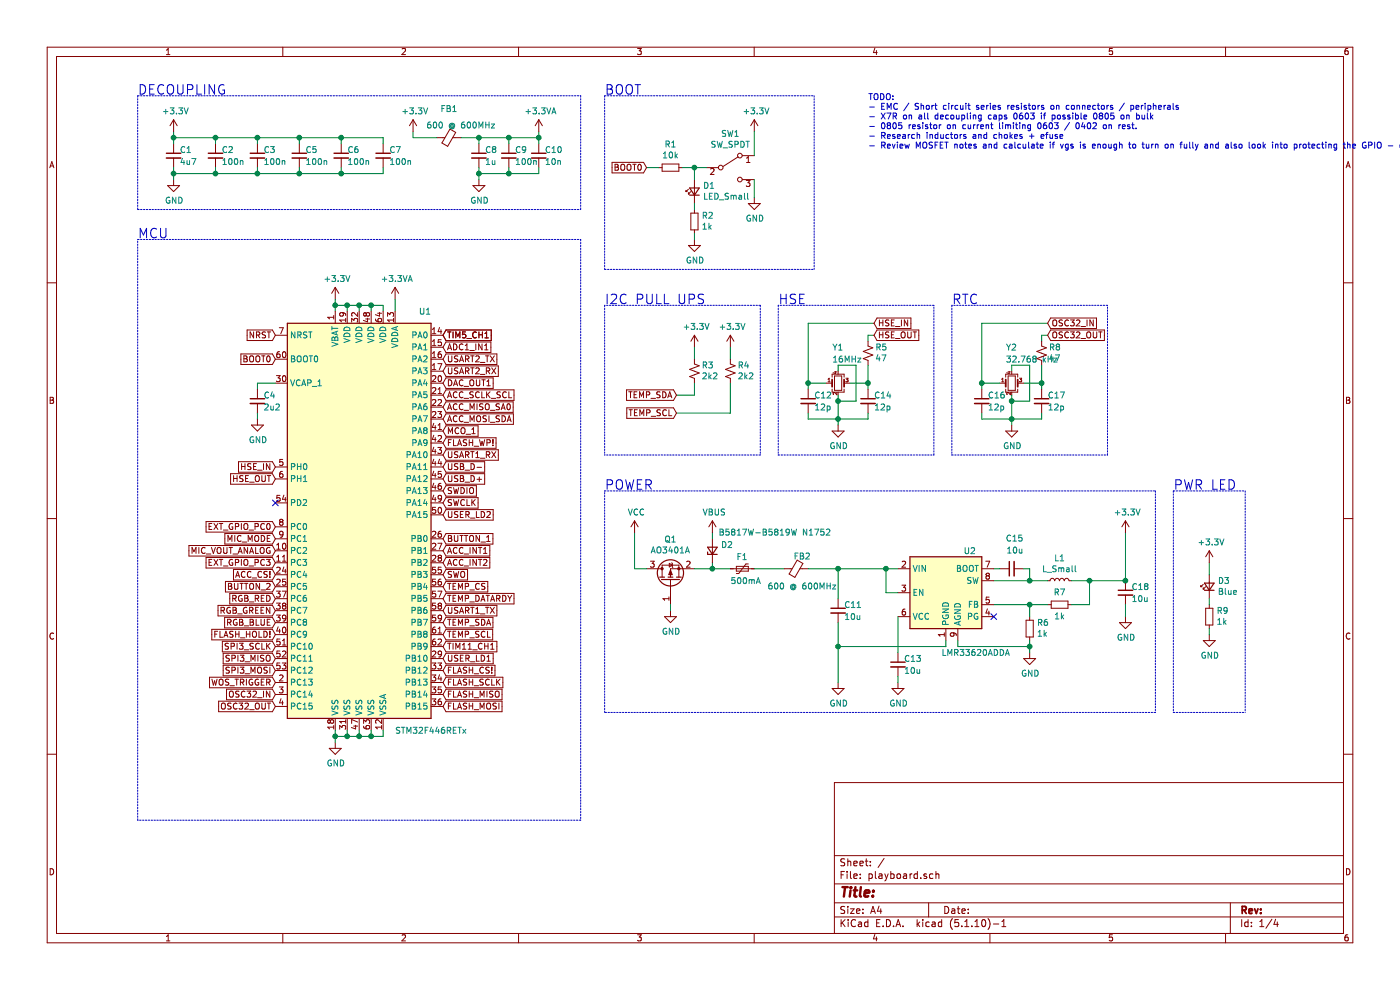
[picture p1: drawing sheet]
EESchema Schematic File Version 4
EELAYER 30 0
EELAYER END
$Descr A4 11693 8268
encoding utf-8
Sheet 1 4
Title ""
Date ""
Rev ""
Comp ""
Comment1 ""
Comment2 ""
Comment3 ""
Comment4 ""
$EndDescr
$Comp
L MCU_ST_STM32F4:STM32F446RETx U1
U 1 1
P 3000 4300
F 0 "U1" H 3550 6000 50  0000 C CNN
F 1 "STM32F446RETx" H 3600 2500 50  0000 C CNN
F 2 "Package_QFP:LQFP-64_10x10mm_P0.5mm" H 2400 2600 50  0001 R CNN
F 3 "http://www.st.com/st-web-ui/static/active/en/resource/technical/document/datasheet/DM00141306.pdf" H 3000 4300 50  0001 C CNN
	1    3000 4300
	1    0    0    -1  
$EndComp
$Comp
L Device:C_Small C1
U 1 1
P 1450 1300
F 0 "C1" H 1500 1350 50  0000 L CNN
F 1 "4u7" H 1500 1250 50  0000 L CNN
F 2 "Capacitor_SMD:C_0603_1608Metric" H 1450 1300 50  0001 C CNN
F 3 "~" H 1450 1300 50  0001 C CNN
	1    1450 1300
	1    0    0    -1  
$EndComp
$Comp
L Device:Crystal_GND24_Small Y1
U 1 1
P 7000 3200
F 0 "Y1" H 6950 3500 50  0000 L CNN
F 1 "16MHz" H 6950 3400 50  0000 L CNN
F 2 "Crystal:Crystal_SMD_0603-4Pin_6.0x3.5mm" H 7000 3200 50  0001 C CNN
F 3 "~" H 7000 3200 50  0001 C CNN
	1    7000 3200
	1    0    0    -1  
$EndComp
$Comp
L power:+3.3V #PWR04
U 1 1
P 2800 2500
F 0 "#PWR04" H 2800 2350 50  0001 C CNN
F 1 "+3.3V" H 2815 2673 50  0000 C CNN
F 2 "" H 2800 2500 50  0001 C CNN
F 3 "" H 2800 2500 50  0001 C CNN
	1    2800 2500
	1    0    0    -1  
$EndComp
$Comp
L power:+3.3VA #PWR06
U 1 1
P 3300 2500
F 0 "#PWR06" H 3300 2350 50  0001 C CNN
F 1 "+3.3VA" H 3315 2673 50  0000 C CNN
F 2 "" H 3300 2500 50  0001 C CNN
F 3 "" H 3300 2500 50  0001 C CNN
	1    3300 2500
	1    0    0    -1  
$EndComp
$Comp
L power:GND #PWR02
U 1 1
P 1450 1500
F 0 "#PWR02" H 1450 1250 50  0001 C CNN
F 1 "GND" H 1455 1327 50  0000 C CNN
F 2 "" H 1450 1500 50  0001 C CNN
F 3 "" H 1450 1500 50  0001 C CNN
	1    1450 1500
	1    0    0    -1  
$EndComp
$Comp
L Switch:SW_SPDT SW1
U 1 1
P 6100 1400
F 0 "SW1" H 6100 1685 50  0000 C CNN
F 1 "SW_SPDT" H 6100 1594 50  0000 C CNN
F 2 "Button_Switch_SMD:SW_SPDT_CK-JS102011SAQN" H 6100 1400 50  0001 C CNN
F 3 "~" H 6100 1400 50  0001 C CNN
	1    6100 1400
	1    0    0    -1  
$EndComp
Wire Wire Line
	2800 2600 2800 2550
Wire Wire Line
	2800 2550 2900 2550
Wire Wire Line
	2900 2550 2900 2600
Wire Wire Line
	3000 2600 3000 2550
Wire Wire Line
	3000 2550 2900 2550
Connection ~ 2900 2550
Wire Wire Line
	3100 2600 3100 2550
Wire Wire Line
	3100 2550 3000 2550
Connection ~ 3000 2550
Wire Wire Line
	3200 2600 3200 2550
Wire Wire Line
	3200 2550 3100 2550
Connection ~ 3100 2550
Connection ~ 2800 2550
Wire Wire Line
	2800 2500 2800 2550
Wire Wire Line
	3300 2500 3300 2600
$Comp
L power:+3.3VA #PWR09
U 1 1
P 4500 1100
F 0 "#PWR09" H 4500 950 50  0001 C CNN
F 1 "+3.3VA" H 4515 1273 50  0000 C CNN
F 2 "" H 4500 1100 50  0001 C CNN
F 3 "" H 4500 1100 50  0001 C CNN
	1    4500 1100
	1    0    0    -1  
$EndComp
$Comp
L Device:C_Small C2
U 1 1
P 1800 1300
F 0 "C2" H 1850 1350 50  0000 L CNN
F 1 "100n" H 1850 1250 50  0000 L CNN
F 2 "Capacitor_SMD:C_0402_1005Metric" H 1800 1300 50  0001 C CNN
F 3 "~" H 1800 1300 50  0001 C CNN
	1    1800 1300
	1    0    0    -1  
$EndComp
$Comp
L Device:C_Small C3
U 1 1
P 2150 1300
F 0 "C3" H 2200 1350 50  0000 L CNN
F 1 "100n" H 2200 1250 50  0000 L CNN
F 2 "Capacitor_SMD:C_0402_1005Metric" H 2150 1300 50  0001 C CNN
F 3 "~" H 2150 1300 50  0001 C CNN
	1    2150 1300
	1    0    0    -1  
$EndComp
$Comp
L Device:C_Small C5
U 1 1
P 2500 1300
F 0 "C5" H 2550 1350 50  0000 L CNN
F 1 "100n" H 2550 1250 50  0000 L CNN
F 2 "Capacitor_SMD:C_0402_1005Metric" H 2500 1300 50  0001 C CNN
F 3 "~" H 2500 1300 50  0001 C CNN
	1    2500 1300
	1    0    0    -1  
$EndComp
$Comp
L Device:C_Small C6
U 1 1
P 2850 1300
F 0 "C6" H 2900 1350 50  0000 L CNN
F 1 "100n" H 2900 1250 50  0000 L CNN
F 2 "Capacitor_SMD:C_0402_1005Metric" H 2850 1300 50  0001 C CNN
F 3 "~" H 2850 1300 50  0001 C CNN
	1    2850 1300
	1    0    0    -1  
$EndComp
$Comp
L Device:C_Small C7
U 1 1
P 3200 1300
F 0 "C7" H 3250 1350 50  0000 L CNN
F 1 "100n" H 3250 1250 50  0000 L CNN
F 2 "Capacitor_SMD:C_0402_1005Metric" H 3200 1300 50  0001 C CNN
F 3 "~" H 3200 1300 50  0001 C CNN
	1    3200 1300
	1    0    0    -1  
$EndComp
Wire Wire Line
	1450 1200 1450 1150
Wire Wire Line
	1450 1150 1800 1150
Wire Wire Line
	1800 1150 1800 1200
Wire Wire Line
	2150 1200 2150 1150
Wire Wire Line
	2150 1150 1800 1150
Connection ~ 1800 1150
Wire Wire Line
	2500 1200 2500 1150
Wire Wire Line
	2500 1150 2150 1150
Connection ~ 2150 1150
Wire Wire Line
	2850 1200 2850 1150
Wire Wire Line
	2850 1150 2500 1150
Connection ~ 2500 1150
Wire Wire Line
	3200 1200 3200 1150
Wire Wire Line
	3200 1150 2850 1150
Connection ~ 2850 1150
Wire Wire Line
	1450 1500 1450 1450
Wire Wire Line
	1800 1400 1800 1450
Wire Wire Line
	1800 1450 1450 1450
Connection ~ 1450 1450
Wire Wire Line
	1450 1450 1450 1400
Wire Wire Line
	2150 1400 2150 1450
Wire Wire Line
	2150 1450 1800 1450
Connection ~ 1800 1450
Wire Wire Line
	2500 1400 2500 1450
Wire Wire Line
	2500 1450 2150 1450
Connection ~ 2150 1450
Wire Wire Line
	2850 1400 2850 1450
Wire Wire Line
	2850 1450 2500 1450
Connection ~ 2500 1450
Wire Wire Line
	3200 1400 3200 1450
Wire Wire Line
	3200 1450 2850 1450
Connection ~ 2850 1450
Wire Wire Line
	1450 1100 1450 1150
Connection ~ 1450 1150
$Sheet
S 500  -1450 1150 1000
U 61680171
F0 "peripherals" 50
F1 "peripherals.sch" 50
$EndSheet
$Sheet
S 1850 -1450 1150 1000
U 6168072D
F0 "sensors" 50
F1 "sensors.sch" 50
$EndSheet
$Sheet
S 3200 -1450 1200 1000
U 616809BA
F0 "connectors" 50
F1 "connectors.sch" 50
$EndSheet
Text GLabel 2300 3000 0    50   Input ~ 0
BOOT0
$Comp
L Device:C_Small C4
U 1 1
P 2150 3350
F 0 "C4" H 2200 3400 50  0000 L CNN
F 1 "2u2" H 2200 3300 50  0000 L CNN
F 2 "Capacitor_SMD:C_0603_1608Metric" H 2150 3350 50  0001 C CNN
F 3 "~" H 2150 3350 50  0001 C CNN
	1    2150 3350
	1    0    0    -1  
$EndComp
$Comp
L power:GND #PWR03
U 1 1
P 2150 3500
F 0 "#PWR03" H 2150 3250 50  0001 C CNN
F 1 "GND" H 2155 3327 50  0000 C CNN
F 2 "" H 2150 3500 50  0001 C CNN
F 3 "" H 2150 3500 50  0001 C CNN
	1    2150 3500
	1    0    0    -1  
$EndComp
Text GLabel 5400 1400 0    50   Input ~ 0
BOOT0
$Comp
L power:+3.3V #PWR014
U 1 1
P 6300 1100
F 0 "#PWR014" H 6300 950 50  0001 C CNN
F 1 "+3.3V" H 6315 1273 50  0000 C CNN
F 2 "" H 6300 1100 50  0001 C CNN
F 3 "" H 6300 1100 50  0001 C CNN
	1    6300 1100
	1    0    0    -1  
$EndComp
Wire Wire Line
	6300 1100 6300 1300
$Comp
L power:GND #PWR015
U 1 1
P 6300 1650
F 0 "#PWR015" H 6300 1400 50  0001 C CNN
F 1 "GND" H 6305 1477 50  0000 C CNN
F 2 "" H 6300 1650 50  0001 C CNN
F 3 "" H 6300 1650 50  0001 C CNN
	1    6300 1650
	1    0    0    -1  
$EndComp
Wire Wire Line
	6300 1650 6300 1500
$Comp
L Device:R_Small R1
U 1 1
P 5600 1400
F 0 "R1" V 5404 1400 50  0000 C CNN
F 1 "10k" V 5495 1400 50  0000 C CNN
F 2 "Resistor_SMD:R_0402_1005Metric" H 5600 1400 50  0001 C CNN
F 3 "~" H 5600 1400 50  0001 C CNN
	1    5600 1400
	0    1    1    0   
$EndComp
$Comp
L Device:LED_Small D1
U 1 1
P 5800 1600
F 0 "D1" V 5846 1530 50  0000 R CNN
F 1 "LED_Small" V 5755 1530 50  0000 R CNN
F 2 "LED_SMD:LED_0603_1608Metric" V 5800 1600 50  0001 C CNN
F 3 "~" V 5800 1600 50  0001 C CNN
	1    5800 1600
	0    -1   -1   0   
$EndComp
$Comp
L Device:R_Small R2
U 1 1
P 5800 1850
F 0 "R2" H 5741 1804 50  0000 R CNN
F 1 "1k" H 5741 1895 50  0000 R CNN
F 2 "Resistor_SMD:R_0402_1005Metric" H 5800 1850 50  0001 C CNN
F 3 "~" H 5800 1850 50  0001 C CNN
	1    5800 1850
	-1   0    0    1   
$EndComp
$Comp
L power:GND #PWR012
U 1 1
P 5800 2000
F 0 "#PWR012" H 5800 1750 50  0001 C CNN
F 1 "GND" H 5805 1827 50  0000 C CNN
F 2 "" H 5800 2000 50  0001 C CNN
F 3 "" H 5800 2000 50  0001 C CNN
	1    5800 2000
	1    0    0    -1  
$EndComp
$Comp
L Device:C_Small C12
U 1 1
P 6750 3350
F 0 "C12" H 6800 3400 50  0000 L CNN
F 1 "12p" H 6800 3300 50  0000 L CNN
F 2 "Capacitor_SMD:C_0402_1005Metric" H 6750 3350 50  0001 C CNN
F 3 "~" H 6750 3350 50  0001 C CNN
	1    6750 3350
	1    0    0    -1  
$EndComp
$Comp
L Device:C_Small C14
U 1 1
P 7250 3350
F 0 "C14" H 7300 3400 50  0000 L CNN
F 1 "12p" H 7300 3300 50  0000 L CNN
F 2 "Capacitor_SMD:C_0402_1005Metric" H 7250 3350 50  0001 C CNN
F 3 "~" H 7250 3350 50  0001 C CNN
	1    7250 3350
	1    0    0    -1  
$EndComp
Text GLabel 7300 2700 2    50   Input ~ 0
HSE_IN
Text GLabel 7300 2800 2    50   Input ~ 0
HSE_OUT
$Comp
L power:GND #PWR020
U 1 1
P 7000 3550
F 0 "#PWR020" H 7000 3300 50  0001 C CNN
F 1 "GND" H 7005 3377 50  0000 C CNN
F 2 "" H 7000 3550 50  0001 C CNN
F 3 "" H 7000 3550 50  0001 C CNN
	1    7000 3550
	1    0    0    -1  
$EndComp
Wire Wire Line
	7000 3500 7000 3550
Connection ~ 7000 3500
Wire Wire Line
	6750 3500 7000 3500
Wire Wire Line
	7250 3500 7000 3500
Wire Wire Line
	6750 3450 6750 3500
Wire Wire Line
	7250 3450 7250 3500
Wire Wire Line
	7000 3300 7000 3350
Wire Wire Line
	7000 3100 7000 3050
Wire Wire Line
	7000 3050 7150 3050
Wire Wire Line
	7150 3050 7150 3350
Wire Wire Line
	7150 3350 7000 3350
Connection ~ 7000 3350
Wire Wire Line
	7000 3350 7000 3500
Wire Wire Line
	6750 3250 6750 3200
Wire Wire Line
	6900 3200 6750 3200
Connection ~ 6750 3200
Wire Wire Line
	7100 3200 7250 3200
Wire Wire Line
	7250 3200 7250 3250
$Comp
L Device:R_Small_US R5
U 1 1
P 7250 2950
F 0 "R5" H 7191 2904 50  0000 R CNN
F 1 "47" H 7191 2995 50  0000 R CNN
F 2 "Resistor_SMD:R_0402_1005Metric" H 7250 2950 50  0001 C CNN
F 3 "~" H 7250 2950 50  0001 C CNN
	1    7250 2950
	-1   0    0    1   
$EndComp
Wire Wire Line
	7250 3050 7250 3200
Connection ~ 7250 3200
Wire Wire Line
	7250 2850 7250 2800
Wire Wire Line
	7250 2800 7300 2800
Wire Wire Line
	6750 2700 7300 2700
Wire Wire Line
	6750 2700 6750 3200
Text GLabel 2300 3900 0    50   Input ~ 0
HSE_IN
Text GLabel 2300 4000 0    50   Input ~ 0
HSE_OUT
$Comp
L power:GND #PWR05
U 1 1
P 2800 6200
F 0 "#PWR05" H 2800 5950 50  0001 C CNN
F 1 "GND" H 2805 6027 50  0000 C CNN
F 2 "" H 2800 6200 50  0001 C CNN
F 3 "" H 2800 6200 50  0001 C CNN
	1    2800 6200
	1    0    0    -1  
$EndComp
Wire Wire Line
	2800 6100 2800 6150
Wire Wire Line
	2900 6100 2900 6150
Wire Wire Line
	2900 6150 2800 6150
Wire Wire Line
	3000 6100 3000 6150
Wire Wire Line
	3000 6150 2900 6150
Connection ~ 2900 6150
Wire Wire Line
	3100 6100 3100 6150
Wire Wire Line
	3100 6150 3000 6150
Connection ~ 3000 6150
Wire Wire Line
	3200 6100 3200 6150
Wire Wire Line
	3200 6150 3100 6150
Connection ~ 3100 6150
Wire Wire Line
	2800 6200 2800 6150
Connection ~ 2800 6150
$Comp
L power:+3.3V #PWR01
U 1 1
P 1450 1100
F 0 "#PWR01" H 1450 950 50  0001 C CNN
F 1 "+3.3V" H 1465 1273 50  0000 C CNN
F 2 "" H 1450 1100 50  0001 C CNN
F 3 "" H 1450 1100 50  0001 C CNN
	1    1450 1100
	1    0    0    -1  
$EndComp
$Comp
L power:+3.3V #PWR07
U 1 1
P 3450 1100
F 0 "#PWR07" H 3450 950 50  0001 C CNN
F 1 "+3.3V" H 3465 1273 50  0000 C CNN
F 2 "" H 3450 1100 50  0001 C CNN
F 3 "" H 3450 1100 50  0001 C CNN
	1    3450 1100
	1    0    0    -1  
$EndComp
$Comp
L Device:Ferrite_Bead_Small FB1
U 1 1
P 3750 1150
F 0 "FB1" V 3987 1150 50  0000 C CNN
F 1 "600 @ 600MHz" V 3850 1050 50  0000 C CNN
F 2 "Inductor_SMD:L_0805_2012Metric" V 3680 1150 50  0001 C CNN
F 3 "~" H 3750 1150 50  0001 C CNN
	1    3750 1150
	0    -1   -1   0   
$EndComp
$Comp
L Device:C_Small C8
U 1 1
P 4000 1300
F 0 "C8" H 4050 1350 50  0000 L CNN
F 1 "1u" H 4050 1250 50  0000 L CNN
F 2 "Capacitor_SMD:C_0603_1608Metric" H 4000 1300 50  0001 C CNN
F 3 "~" H 4000 1300 50  0001 C CNN
	1    4000 1300
	1    0    0    -1  
$EndComp
$Comp
L Device:C_Small C9
U 1 1
P 4250 1300
F 0 "C9" H 4300 1350 50  0000 L CNN
F 1 "100n" H 4300 1250 50  0000 L CNN
F 2 "Capacitor_SMD:C_0402_1005Metric" H 4250 1300 50  0001 C CNN
F 3 "~" H 4250 1300 50  0001 C CNN
	1    4250 1300
	1    0    0    -1  
$EndComp
$Comp
L Device:C_Small C10
U 1 1
P 4500 1300
F 0 "C10" H 4550 1350 50  0000 L CNN
F 1 "10n" H 4550 1250 50  0000 L CNN
F 2 "Capacitor_SMD:C_0402_1005Metric" H 4500 1300 50  0001 C CNN
F 3 "~" H 4500 1300 50  0001 C CNN
	1    4500 1300
	1    0    0    -1  
$EndComp
$Comp
L power:GND #PWR08
U 1 1
P 4000 1500
F 0 "#PWR08" H 4000 1250 50  0001 C CNN
F 1 "GND" H 4005 1327 50  0000 C CNN
F 2 "" H 4000 1500 50  0001 C CNN
F 3 "" H 4000 1500 50  0001 C CNN
	1    4000 1500
	1    0    0    -1  
$EndComp
Wire Wire Line
	3450 1100 3450 1150
Wire Wire Line
	3450 1150 3650 1150
Wire Wire Line
	3850 1150 4000 1150
Wire Wire Line
	4000 1150 4250 1150
Connection ~ 4000 1150
Wire Wire Line
	4250 1150 4500 1150
Connection ~ 4250 1150
Wire Wire Line
	4000 1200 4000 1150
Wire Wire Line
	4250 1200 4250 1150
Wire Wire Line
	4500 1200 4500 1150
Wire Wire Line
	4500 1100 4500 1150
Connection ~ 4500 1150
Wire Wire Line
	4000 1400 4000 1450
Wire Wire Line
	4500 1400 4500 1450
Wire Wire Line
	4500 1450 4250 1450
Wire Wire Line
	4250 1450 4250 1400
Wire Wire Line
	4250 1450 4000 1450
Connection ~ 4250 1450
Connection ~ 4000 1450
Wire Wire Line
	4000 1450 4000 1500
Wire Wire Line
	5700 1400 5800 1400
Wire Wire Line
	5800 1500 5800 1400
Connection ~ 5800 1400
Wire Wire Line
	5800 1400 5900 1400
Wire Wire Line
	5400 1400 5500 1400
Wire Wire Line
	5800 1750 5800 1700
Wire Wire Line
	5800 2000 5800 1950
Wire Notes Line
	5050 800  5050 2250
Wire Notes Line
	6800 800  6800 2250
Wire Notes Line
	5050 800  6800 800 
Wire Notes Line
	5050 2250 6800 2250
Text Notes 5050 800  0    79   ~ 0
BOOT
Wire Notes Line
	6500 2550 6500 3800
Wire Notes Line
	6500 3800 7800 3800
Wire Notes Line
	7800 3800 7800 2550
Wire Notes Line
	7800 2550 6500 2550
Text Notes 6500 2550 0    79   ~ 0
HSE
Wire Notes Line
	1150 800  1150 1750
Text Notes 1150 800  0    79   ~ 0
DECOUPLING
Wire Notes Line
	4850 2000 4850 6850
Wire Notes Line
	4850 6850 1150 6850
Wire Notes Line
	1150 6850 1150 2000
Wire Notes Line
	1150 2000 4850 2000
Text Notes 1150 2000 0    79   ~ 0
MCU
Wire Wire Line
	2300 3200 2150 3200
Wire Wire Line
	2150 3200 2150 3250
Wire Wire Line
	2150 3500 2150 3450
$Comp
L Device:Crystal_GND24_Small Y2
U 1 1
P 8450 3200
F 0 "Y2" H 8400 3500 50  0000 L CNN
F 1 "32.768 kHz" H 8400 3400 50  0000 L CNN
F 2 "Crystal:Crystal_SMD_0603-4Pin_6.0x3.5mm" H 8450 3200 50  0001 C CNN
F 3 "~" H 8450 3200 50  0001 C CNN
	1    8450 3200
	1    0    0    -1  
$EndComp
$Comp
L Device:C_Small C16
U 1 1
P 8200 3350
F 0 "C16" H 8250 3400 50  0000 L CNN
F 1 "12p" H 8250 3300 50  0000 L CNN
F 2 "Capacitor_SMD:C_0402_1005Metric" H 8200 3350 50  0001 C CNN
F 3 "~" H 8200 3350 50  0001 C CNN
	1    8200 3350
	1    0    0    -1  
$EndComp
$Comp
L Device:C_Small C17
U 1 1
P 8700 3350
F 0 "C17" H 8750 3400 50  0000 L CNN
F 1 "12p" H 8750 3300 50  0000 L CNN
F 2 "Capacitor_SMD:C_0402_1005Metric" H 8700 3350 50  0001 C CNN
F 3 "~" H 8700 3350 50  0001 C CNN
	1    8700 3350
	1    0    0    -1  
$EndComp
Text GLabel 8750 2700 2    50   Input ~ 0
OSC32_IN
Text GLabel 8750 2800 2    50   Input ~ 0
OSC32_OUT
$Comp
L power:GND #PWR022
U 1 1
P 8450 3550
F 0 "#PWR022" H 8450 3300 50  0001 C CNN
F 1 "GND" H 8455 3377 50  0000 C CNN
F 2 "" H 8450 3550 50  0001 C CNN
F 3 "" H 8450 3550 50  0001 C CNN
	1    8450 3550
	1    0    0    -1  
$EndComp
Wire Wire Line
	8450 3500 8450 3550
Connection ~ 8450 3500
Wire Wire Line
	8200 3500 8450 3500
Wire Wire Line
	8700 3500 8450 3500
Wire Wire Line
	8200 3450 8200 3500
Wire Wire Line
	8700 3450 8700 3500
Wire Wire Line
	8450 3300 8450 3350
Wire Wire Line
	8450 3100 8450 3050
Wire Wire Line
	8450 3050 8600 3050
Wire Wire Line
	8600 3050 8600 3350
Wire Wire Line
	8600 3350 8450 3350
Connection ~ 8450 3350
Wire Wire Line
	8450 3350 8450 3500
Wire Wire Line
	8200 3250 8200 3200
Wire Wire Line
	8350 3200 8200 3200
Connection ~ 8200 3200
Wire Wire Line
	8550 3200 8700 3200
Wire Wire Line
	8700 3200 8700 3250
$Comp
L Device:R_Small_US R8
U 1 1
P 8700 2950
F 0 "R8" H 8641 2904 50  0000 R CNN
F 1 "47" H 8641 2995 50  0000 R CNN
F 2 "Resistor_SMD:R_0402_1005Metric" H 8700 2950 50  0001 C CNN
F 3 "~" H 8700 2950 50  0001 C CNN
	1    8700 2950
	-1   0    0    1   
$EndComp
Wire Wire Line
	8700 3050 8700 3200
Connection ~ 8700 3200
Wire Wire Line
	8700 2850 8700 2800
Wire Wire Line
	8700 2800 8750 2800
Wire Wire Line
	8200 2700 8750 2700
Wire Wire Line
	8200 2700 8200 3200
Wire Notes Line
	7950 2550 7950 3800
Wire Notes Line
	7950 3800 9250 3800
Wire Notes Line
	9250 3800 9250 2550
Wire Notes Line
	9250 2550 7950 2550
Text Notes 7950 2550 0    79   ~ 0
RTC
Text GLabel 2300 5800 0    50   Input ~ 0
OSC32_IN
Text GLabel 2300 5900 0    50   Input ~ 0
OSC32_OUT
Text GLabel 3700 5800 2    50   Input ~ 0
FLASH_MISO
Text GLabel 3700 5700 2    50   Input ~ 0
FLASH_SCLK
Text GLabel 3700 5600 2    50   Input ~ 0
FLASH_CS!
Text GLabel 3700 3700 2    50   Input ~ 0
FLASH_WP!
Text GLabel 2300 5300 0    50   Input ~ 0
FLASH_HOLD!
Text GLabel 3700 5900 2    50   Input ~ 0
FLASH_MOSI
Text GLabel 2300 5000 0    50   Input ~ 0
RGB_RED
Text GLabel 2300 5100 0    50   Input ~ 0
RGB_GREEN
Text GLabel 2300 5200 0    50   Input ~ 0
RGB_BLUE
Text GLabel 3700 4500 2    50   Input ~ 0
BUTTON_1
Text GLabel 3700 4600 2    50   Input ~ 0
ACC_INT1
Text GLabel 3700 3500 2    50   Input ~ 0
ACC_MOSI_SDA
Text GLabel 3700 3300 2    50   Input ~ 0
ACC_SCLK_SCL
Text GLabel 2300 4800 0    50   Input ~ 0
ACC_CS!
Text GLabel 3700 3400 2    50   Input ~ 0
ACC_MISO_SA0
Text GLabel 2300 5700 0    50   Input ~ 0
WOS_TRIGGER
Text GLabel 2300 4600 0    50   Input ~ 0
MIC_VOUT_ANALOG
Text GLabel 2300 4500 0    50   Input ~ 0
MIC_MODE
Text GLabel 3700 4100 2    50   Input ~ 0
SWDIO
Text GLabel 3700 4200 2    50   Input ~ 0
SWCLK
Text GLabel 3700 4800 2    50   Input ~ 0
SWO
Text GLabel 2300 2800 0    50   Input ~ 0
NRST
Text GLabel 3700 3900 2    50   Input ~ 0
USB_D-
Text GLabel 3700 4000 2    50   Input ~ 0
USB_D+
Text GLabel 3700 5000 2    50   Input ~ 0
TEMP_DATARDY
Text GLabel 3700 4900 2    50   Input ~ 0
TEMP_CS
Text GLabel 2300 4900 0    50   Input ~ 0
BUTTON_2
Text GLabel 3700 4700 2    50   Input ~ 0
ACC_INT2
Text GLabel 3700 3600 2    50   Input ~ 0
MCO_1
Text GLabel 3700 5500 2    50   Input ~ 0
USER_LD1
Text GLabel 3700 4300 2    50   Input ~ 0
USER_LD2
Text GLabel 3700 3100 2    50   Input ~ 0
USART2_RX
Text GLabel 3700 3000 2    50   Input ~ 0
USART2_TX
Text GLabel 3700 5400 2    50   Input ~ 0
TIM11_CH1
Text GLabel 3700 5100 2    50   Input ~ 0
USART1_TX
Text GLabel 3700 3800 2    50   Input ~ 0
USART1_RX
Text GLabel 3700 2900 2    50   Input ~ 0
ADC1_IN1
Text GLabel 2300 4400 0    50   Input ~ 0
EXT_GPIO_PC0
Text GLabel 2300 4700 0    50   Input ~ 0
EXT_GPIO_PC3
Text GLabel 3700 2800 2    50   Input ~ 0
TIM5_CH1
Text GLabel 3700 3200 2    50   Input ~ 0
DAC_OUT1
NoConn ~ 2300 4200
Text GLabel 2300 5400 0    50   Input ~ 0
SPI3_SCLK
Text GLabel 2300 5500 0    50   Input ~ 0
SPI3_MISO
Text GLabel 2300 5600 0    50   Input ~ 0
SPI3_MOSI
Wire Wire Line
	6100 3200 6100 3450
Wire Wire Line
	5800 3200 5800 3300
Wire Wire Line
	6100 2900 6100 3000
Wire Wire Line
	5800 2900 5800 3000
$Comp
L power:+3.3V #PWR016
U 1 1
P 5800 2900
F 0 "#PWR016" H 5800 2750 50  0001 C CNN
F 1 "+3.3V" H 5815 3073 50  0000 C CNN
F 2 "" H 5800 2900 50  0001 C CNN
F 3 "" H 5800 2900 50  0001 C CNN
	1    5800 2900
	1    0    0    -1  
$EndComp
$Comp
L Device:R_Small_US R4
U 1 1
P 6100 3100
F 0 "R4" H 6041 3054 50  0000 R CNN
F 1 "2k2" H 6041 3145 50  0000 R CNN
F 2 "Resistor_SMD:R_0402_1005Metric" H 6100 3100 50  0001 C CNN
F 3 "~" H 6100 3100 50  0001 C CNN
	1    6100 3100
	-1   0    0    1   
$EndComp
$Comp
L Device:R_Small_US R3
U 1 1
P 5800 3100
F 0 "R3" H 5741 3054 50  0000 R CNN
F 1 "2k2" H 5741 3145 50  0000 R CNN
F 2 "Resistor_SMD:R_0402_1005Metric" H 5800 3100 50  0001 C CNN
F 3 "~" H 5800 3100 50  0001 C CNN
	1    5800 3100
	-1   0    0    1   
$EndComp
Wire Wire Line
	6100 3450 5650 3450
Wire Wire Line
	5800 3300 5650 3300
Text GLabel 5650 3450 0    50   Input ~ 0
TEMP_SCL
Text GLabel 5650 3300 0    50   Input ~ 0
TEMP_SDA
Text GLabel 3700 5300 2    50   Input ~ 0
TEMP_SCL
Text GLabel 3700 5200 2    50   Input ~ 0
TEMP_SDA
$Comp
L power:+3.3V #PWR018
U 1 1
P 6100 2900
F 0 "#PWR018" H 6100 2750 50  0001 C CNN
F 1 "+3.3V" H 6115 3073 50  0000 C CNN
F 2 "" H 6100 2900 50  0001 C CNN
F 3 "" H 6100 2900 50  0001 C CNN
	1    6100 2900
	1    0    0    -1  
$EndComp
Text GLabel 3700 2800 2    50   Input ~ 0
TIM5_CH1
$Comp
L Device:Polyfuse_Small F1
U 1 1
P 6200 4750
AR Path="/617A8EF3" Ref="F1"  Part="1" 
AR Path="/616B8883/617A8EF3" Ref="F?"  Part="1" 
F 0 "F1" V 6100 4700 50  0000 L CNN
F 1 "500mA" V 6300 4650 50  0000 L CNN
F 2 "Fuse:Fuse_0603_1608Metric" H 6250 4550 50  0001 L CNN
F 3 "~" H 6200 4750 50  0001 C CNN
	1    6200 4750
	0    1    1    0   
$EndComp
$Comp
L power:VCC #PWR010
U 1 1
P 5300 4450
AR Path="/617A8EF9" Ref="#PWR010"  Part="1" 
AR Path="/616B8883/617A8EF9" Ref="#PWR?"  Part="1" 
F 0 "#PWR010" H 5300 4300 50  0001 C CNN
F 1 "VCC" H 5315 4623 50  0000 C CNN
F 2 "" H 5300 4450 50  0001 C CNN
F 3 "" H 5300 4450 50  0001 C CNN
	1    5300 4450
	1    0    0    -1  
$EndComp
$Comp
L Transistor_FET:AO3401A Q1
U 1 1
P 5600 4850
AR Path="/617A8EFF" Ref="Q1"  Part="1" 
AR Path="/616B8883/617A8EFF" Ref="Q?"  Part="1" 
F 0 "Q1" V 5942 4850 50  0000 C CNN
F 1 "AO3401A" V 5851 4850 50  0000 C CNN
F 2 "Package_TO_SOT_SMD:SOT-23" H 5800 4775 50  0001 L CIN
F 3 "http://www.aosmd.com/pdfs/datasheet/AO3401A.pdf" H 5600 4850 50  0001 L CNN
	1    5600 4850
	0    -1   -1   0   
$EndComp
$Comp
L Device:D_Zener_Small D2
U 1 1
P 5950 4600
AR Path="/617A8F05" Ref="D2"  Part="1" 
AR Path="/616B8883/617A8F05" Ref="D?"  Part="1" 
F 0 "D2" V 5996 4530 50  0000 R CNN
F 1 "B5817W-B5819W N1752" V 6100 4550 50  0000 R CNN
F 2 "Diode_SMD:D_0603_1608Metric" V 5950 4600 50  0001 C CNN
F 3 "~" V 5950 4600 50  0001 C CNN
	1    5950 4600
	0    -1   -1   0   
$EndComp
$Comp
L power:VBUS #PWR013
U 1 1
P 5950 4450
AR Path="/617A8F0B" Ref="#PWR013"  Part="1" 
AR Path="/616B8883/617A8F0B" Ref="#PWR?"  Part="1" 
F 0 "#PWR013" H 5950 4300 50  0001 C CNN
F 1 "VBUS" H 5965 4623 50  0000 C CNN
F 2 "" H 5950 4450 50  0001 C CNN
F 3 "" H 5950 4450 50  0001 C CNN
	1    5950 4450
	1    0    0    -1  
$EndComp
$Comp
L power:GND #PWR011
U 1 1
P 5600 5100
AR Path="/617A8F11" Ref="#PWR011"  Part="1" 
AR Path="/616B8883/617A8F11" Ref="#PWR?"  Part="1" 
F 0 "#PWR011" H 5600 4850 50  0001 C CNN
F 1 "GND" H 5605 4927 50  0000 C CNN
F 2 "" H 5600 5100 50  0001 C CNN
F 3 "" H 5600 5100 50  0001 C CNN
	1    5600 5100
	1    0    0    -1  
$EndComp
$Comp
L Device:Ferrite_Bead_Small FB2
U 1 1
P 6650 4750
AR Path="/617A8F17" Ref="FB2"  Part="1" 
AR Path="/616B8883/617A8F17" Ref="FB?"  Part="1" 
F 0 "FB2" V 6750 4700 50  0000 C CNN
F 1 "600 @ 600MHz" V 6500 4700 50  0000 C CNN
F 2 "Inductor_SMD:L_0805_2012Metric" V 6580 4750 50  0001 C CNN
F 3 "~" H 6650 4750 50  0001 C CNN
	1    6650 4750
	0    -1   -1   0   
$EndComp
$Comp
L Device:C_Small C11
U 1 1
P 7000 5100
AR Path="/617A8F1D" Ref="C11"  Part="1" 
AR Path="/616B8883/617A8F1D" Ref="C?"  Part="1" 
F 0 "C11" H 7050 5150 50  0000 L CNN
F 1 "10u" H 7050 5050 50  0000 L CNN
F 2 "Capacitor_SMD:C_0402_1005Metric" H 7000 5100 50  0001 C CNN
F 3 "~" H 7000 5100 50  0001 C CNN
	1    7000 5100
	1    0    0    -1  
$EndComp
$Comp
L Regulator_Switching:LMR33620ADDA U2
U 1 1
P 7900 4950
AR Path="/617A8F23" Ref="U2"  Part="1" 
AR Path="/616B8883/617A8F23" Ref="U?"  Part="1" 
F 0 "U2" H 8100 5300 50  0000 C CNN
F 1 "LMR33620ADDA" H 8150 4450 50  0000 C CNN
F 2 "Package_SO:Texas_HSOP-8-1EP_3.9x4.9mm_P1.27mm_ThermalVias" H 7900 4150 50  0001 C CNN
F 3 "http://www.ti.com/lit/ds/symlink/lmr33620.pdf" H 7900 4850 50  0001 C CNN
	1    7900 4950
	1    0    0    -1  
$EndComp
$Comp
L Device:LED_Small D3
U 1 1
P 10100 4900
AR Path="/617A8F29" Ref="D3"  Part="1" 
AR Path="/616B8883/617A8F29" Ref="D?"  Part="1" 
F 0 "D3" V 10146 4830 50  0000 R CNN
F 1 "Blue" V 10055 4830 50  0000 R CNN
F 2 "LED_SMD:LED_0603_1608Metric" V 10100 4900 50  0001 C CNN
F 3 "~" V 10100 4900 50  0001 C CNN
	1    10100 4900
	0    -1   -1   0   
$EndComp
$Comp
L Device:R_Small R9
U 1 1
P 10100 5150
AR Path="/617A8F2F" Ref="R9"  Part="1" 
AR Path="/616B8883/617A8F2F" Ref="R?"  Part="1" 
F 0 "R9" H 10041 5104 50  0000 R CNN
F 1 "1k" H 10041 5195 50  0000 R CNN
F 2 "Resistor_SMD:R_0402_1005Metric" H 10100 5150 50  0001 C CNN
F 3 "~" H 10100 5150 50  0001 C CNN
	1    10100 5150
	-1   0    0    1   
$EndComp
$Comp
L power:GND #PWR026
U 1 1
P 10100 5300
AR Path="/617A8F35" Ref="#PWR026"  Part="1" 
AR Path="/616B8883/617A8F35" Ref="#PWR?"  Part="1" 
F 0 "#PWR026" H 10100 5050 50  0001 C CNN
F 1 "GND" H 10105 5127 50  0000 C CNN
F 2 "" H 10100 5300 50  0001 C CNN
F 3 "" H 10100 5300 50  0001 C CNN
	1    10100 5300
	1    0    0    -1  
$EndComp
Wire Wire Line
	10100 5300 10100 5250
Wire Wire Line
	10100 5050 10100 5000
$Comp
L power:+3.3V #PWR025
U 1 1
P 10100 4700
AR Path="/617A8F3D" Ref="#PWR025"  Part="1" 
AR Path="/616B8883/617A8F3D" Ref="#PWR?"  Part="1" 
F 0 "#PWR025" H 10100 4550 50  0001 C CNN
F 1 "+3.3V" H 10115 4873 50  0000 C CNN
F 2 "" H 10100 4700 50  0001 C CNN
F 3 "" H 10100 4700 50  0001 C CNN
	1    10100 4700
	1    0    0    -1  
$EndComp
Wire Wire Line
	10100 4700 10100 4800
Wire Wire Line
	7500 4750 7400 4750
Wire Wire Line
	7500 4950 7400 4950
Wire Wire Line
	7400 4950 7400 4750
Connection ~ 7400 4750
$Comp
L power:GND #PWR017
U 1 1
P 7000 5700
AR Path="/617A8F48" Ref="#PWR017"  Part="1" 
AR Path="/616B8883/617A8F48" Ref="#PWR?"  Part="1" 
F 0 "#PWR017" H 7000 5450 50  0001 C CNN
F 1 "GND" H 7005 5527 50  0000 C CNN
F 2 "" H 7000 5700 50  0001 C CNN
F 3 "" H 7000 5700 50  0001 C CNN
	1    7000 5700
	1    0    0    -1  
$EndComp
$Comp
L Device:C_Small C13
U 1 1
P 7500 5550
AR Path="/617A8F4E" Ref="C13"  Part="1" 
AR Path="/616B8883/617A8F4E" Ref="C?"  Part="1" 
F 0 "C13" H 7550 5600 50  0000 L CNN
F 1 "10u" H 7550 5500 50  0000 L CNN
F 2 "Capacitor_SMD:C_0805_2012Metric" H 7500 5550 50  0001 C CNN
F 3 "~" H 7500 5550 50  0001 C CNN
	1    7500 5550
	1    0    0    -1  
$EndComp
$Comp
L power:GND #PWR019
U 1 1
P 7500 5700
AR Path="/617A8F54" Ref="#PWR019"  Part="1" 
AR Path="/616B8883/617A8F54" Ref="#PWR?"  Part="1" 
F 0 "#PWR019" H 7500 5450 50  0001 C CNN
F 1 "GND" H 7505 5527 50  0000 C CNN
F 2 "" H 7500 5700 50  0001 C CNN
F 3 "" H 7500 5700 50  0001 C CNN
	1    7500 5700
	1    0    0    -1  
$EndComp
Wire Wire Line
	7000 5000 7000 4750
Wire Wire Line
	7000 4750 7400 4750
$Comp
L Device:C_Small C15
U 1 1
P 8450 4750
AR Path="/617A8F5C" Ref="C15"  Part="1" 
AR Path="/616B8883/617A8F5C" Ref="C?"  Part="1" 
F 0 "C15" V 8700 4650 50  0000 L CNN
F 1 "10u" V 8600 4650 50  0000 L CNN
F 2 "Capacitor_SMD:C_0402_1005Metric" H 8450 4750 50  0001 C CNN
F 3 "~" H 8450 4750 50  0001 C CNN
	1    8450 4750
	0    -1   -1   0   
$EndComp
$Comp
L Device:R_Small R6
U 1 1
P 8600 5250
AR Path="/617A8F62" Ref="R6"  Part="1" 
AR Path="/616B8883/617A8F62" Ref="R?"  Part="1" 
F 0 "R6" H 8541 5204 50  0000 R CNN
F 1 "1k" H 8541 5295 50  0000 R CNN
F 2 "Resistor_SMD:R_0402_1005Metric" H 8600 5250 50  0001 C CNN
F 3 "~" H 8600 5250 50  0001 C CNN
	1    8600 5250
	-1   0    0    1   
$EndComp
$Comp
L Device:R_Small R7
U 1 1
P 8850 5050
AR Path="/617A8F68" Ref="R7"  Part="1" 
AR Path="/616B8883/617A8F68" Ref="R?"  Part="1" 
F 0 "R7" V 8950 5050 50  0000 C CNN
F 1 "1k" V 8750 5050 50  0000 C CNN
F 2 "Resistor_SMD:R_0402_1005Metric" H 8850 5050 50  0001 C CNN
F 3 "~" H 8850 5050 50  0001 C CNN
	1    8850 5050
	0    -1   -1   0   
$EndComp
$Comp
L Device:C_Small C18
U 1 1
P 9400 4950
AR Path="/617A8F6E" Ref="C18"  Part="1" 
AR Path="/616B8883/617A8F6E" Ref="C?"  Part="1" 
F 0 "C18" H 9450 5000 50  0000 L CNN
F 1 "10u" H 9450 4900 50  0000 L CNN
F 2 "Capacitor_SMD:C_0402_1005Metric" H 9400 4950 50  0001 C CNN
F 3 "~" H 9400 4950 50  0001 C CNN
	1    9400 4950
	1    0    0    -1  
$EndComp
$Comp
L Device:L_Small L1
U 1 1
P 8850 4850
AR Path="/617A8F74" Ref="L1"  Part="1" 
AR Path="/616B8883/617A8F74" Ref="L?"  Part="1" 
F 0 "L1" V 9035 4850 50  0000 C CNN
F 1 "L_Small" V 8944 4850 50  0000 C CNN
F 2 "Inductor_SMD:L_0603_1608Metric" H 8850 4850 50  0001 C CNN
F 3 "~" H 8850 4850 50  0001 C CNN
	1    8850 4850
	0    -1   -1   0   
$EndComp
$Comp
L power:+3.3V #PWR023
U 1 1
P 9400 4450
AR Path="/617A8F7A" Ref="#PWR023"  Part="1" 
AR Path="/616B8883/617A8F7A" Ref="#PWR?"  Part="1" 
F 0 "#PWR023" H 9400 4300 50  0001 C CNN
F 1 "+3.3V" H 9415 4623 50  0000 C CNN
F 2 "" H 9400 4450 50  0001 C CNN
F 3 "" H 9400 4450 50  0001 C CNN
	1    9400 4450
	1    0    0    -1  
$EndComp
NoConn ~ 8300 5150
$Comp
L power:GND #PWR021
U 1 1
P 8600 5450
AR Path="/617A8F81" Ref="#PWR021"  Part="1" 
AR Path="/616B8883/617A8F81" Ref="#PWR?"  Part="1" 
F 0 "#PWR021" H 8600 5200 50  0001 C CNN
F 1 "GND" H 8605 5277 50  0000 C CNN
F 2 "" H 8600 5450 50  0001 C CNN
F 3 "" H 8600 5450 50  0001 C CNN
	1    8600 5450
	1    0    0    -1  
$EndComp
Wire Wire Line
	8000 5350 8000 5400
Wire Wire Line
	7500 5650 7500 5700
Wire Wire Line
	7500 5150 7500 5450
Wire Wire Line
	7000 5200 7000 5400
Wire Wire Line
	7900 5350 7900 5400
Wire Wire Line
	7900 5400 7000 5400
Connection ~ 7000 5400
Wire Wire Line
	7000 5400 7000 5700
Wire Wire Line
	8350 4750 8300 4750
Wire Wire Line
	8300 4850 8600 4850
Wire Wire Line
	8550 4750 8600 4750
Wire Wire Line
	8600 4750 8600 4850
Wire Wire Line
	8600 4850 8750 4850
Connection ~ 8600 4850
Wire Wire Line
	8950 4850 9100 4850
Wire Wire Line
	9100 5050 9100 4850
Connection ~ 9100 4850
$Comp
L power:GND #PWR024
U 1 1
P 9400 5150
AR Path="/617A8F98" Ref="#PWR024"  Part="1" 
AR Path="/616B8883/617A8F98" Ref="#PWR?"  Part="1" 
F 0 "#PWR024" H 9400 4900 50  0001 C CNN
F 1 "GND" H 9405 4977 50  0000 C CNN
F 2 "" H 9400 5150 50  0001 C CNN
F 3 "" H 9400 5150 50  0001 C CNN
	1    9400 5150
	1    0    0    -1  
$EndComp
Wire Wire Line
	5950 4700 5950 4750
Wire Wire Line
	5950 4450 5950 4500
Wire Wire Line
	5300 4450 5300 4750
Wire Wire Line
	5600 5100 5600 5050
Wire Wire Line
	5300 4750 5400 4750
Wire Wire Line
	5950 4750 6100 4750
Wire Wire Line
	5950 4750 5800 4750
Connection ~ 5950 4750
Wire Wire Line
	6300 4750 6550 4750
Wire Wire Line
	9400 4450 9400 4850
Wire Wire Line
	6750 4750 7000 4750
Connection ~ 7000 4750
Wire Notes Line
	9650 4100 9650 5950
Wire Notes Line
	9650 5950 5050 5950
Wire Notes Line
	5050 5950 5050 4100
Wire Notes Line
	5050 4100 9650 4100
Text Notes 5050 4100 0    79   ~ 0
POWER
Wire Wire Line
	8950 5050 9100 5050
Wire Wire Line
	8600 5150 8600 5050
Connection ~ 8600 5050
Wire Wire Line
	8600 5050 8750 5050
Wire Wire Line
	8300 5050 8600 5050
Wire Wire Line
	8600 5400 8600 5350
Wire Wire Line
	8600 5450 8600 5400
Connection ~ 8600 5400
Wire Wire Line
	8000 5400 8600 5400
Connection ~ 9400 4850
Wire Wire Line
	9100 4850 9400 4850
Wire Wire Line
	9400 5150 9400 5050
Wire Notes Line
	9800 4100 10400 4100
Text Notes 9800 4100 0    79   ~ 0
PWR LED
Wire Notes Line
	6350 2550 5050 2550
Text Notes 5050 2550 0    79   ~ 0
I2C PULL UPS\n
Wire Notes Line
	6350 2550 6350 3800
Wire Notes Line
	6350 3800 5050 3800
Wire Notes Line
	5050 2550 5050 3800
Wire Notes Line
	1150 1750 4850 1750
Wire Notes Line
	4850 800  4850 1750
Wire Notes Line
	1150 800  4850 800 
Wire Notes Line
	9800 4100 9800 5950
Wire Notes Line
	9800 5950 10400 5950
Wire Notes Line
	10400 4100 10400 5950
Text Notes 7250 1250 0    50   ~ 0
TODO:\n- EMC / Short circuit series resistors on connectors / peripherals\n- X7R on all decoupling caps 0603 if possible 0805 on bulk \n- 0805 resistor on current limiting 0603 / 0402 on rest.\n- Research inductors and chokes + efuse\n- Review MOSFET notes and calculate if vgs is enough to turn on fully and also look into protecting the GPIO - dont drive it directly. \n
$EndSCHEMATC
